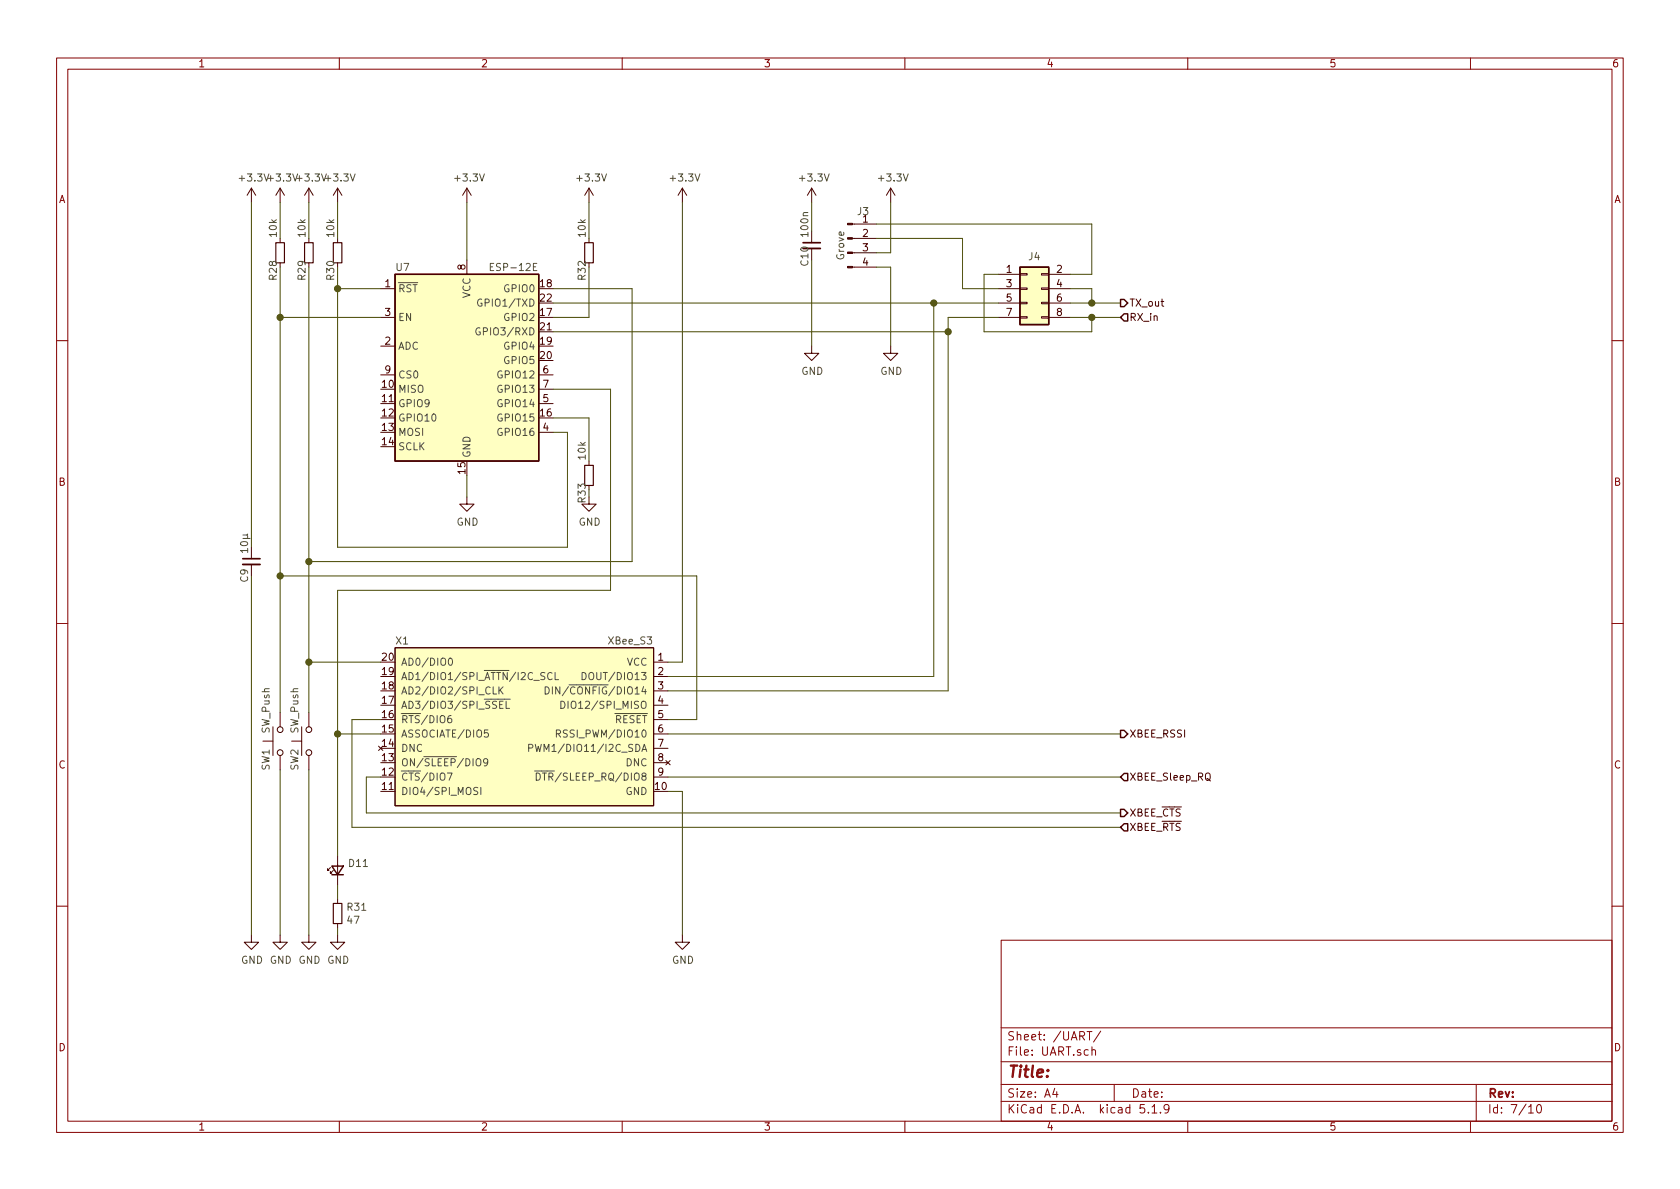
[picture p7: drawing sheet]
EESchema Schematic File Version 4
EELAYER 30 0
EELAYER END
$Descr A4 11693 8268
encoding utf-8
Sheet 7 10
Title ""
Date ""
Rev ""
Comp ""
Comment1 ""
Comment2 ""
Comment3 ""
Comment4 ""
$EndDescr
$Comp
L MCT_Labor_5529-rescue:ESP-12E-RF_Module U7
U 1 1
P 3250 2600
F 0 "U7" H 2750 3350 50  0000 L CNN
F 1 "ESP-12E" H 3750 3350 50  0000 R CNN
F 2 "RF_Module:ESP-12E" H 3250 2600 50  0001 C CNN
F 3 "http://wiki.ai-thinker.com/_media/esp8266/esp8266_series_modules_user_manual_v1.1.pdf" H 2900 2700 50  0001 C CNN
	1    3250 2600
	1    0    0    -1  
$EndComp
$Comp
L MCT_Labor_5529-rescue:+3.3V-power #PWR0147
U 1 1
P 3250 1400
F 0 "#PWR0147" H 3250 1250 50  0001 C CNN
F 1 "+3.3V" H 3265 1573 50  0000 C CNN
F 2 "" H 3250 1400 50  0001 C CNN
F 3 "" H 3250 1400 50  0001 C CNN
	1    3250 1400
	1    0    0    -1  
$EndComp
Wire Wire Line
	3250 1400 3250 1800
$Comp
L MCT_Labor_5529-rescue:GND-power #PWR0148
U 1 1
P 3250 3450
F 0 "#PWR0148" H 3250 3200 50  0001 C CNN
F 1 "GND" H 3255 3277 50  0000 C CNN
F 2 "" H 3250 3450 50  0001 C CNN
F 3 "" H 3250 3450 50  0001 C CNN
	1    3250 3450
	1    0    0    -1  
$EndComp
$Comp
L MCT_Labor_5529-rescue:GND-power #PWR0149
U 1 1
P 1750 6500
F 0 "#PWR0149" H 1750 6250 50  0001 C CNN
F 1 "GND" H 1755 6327 50  0000 C CNN
F 2 "" H 1750 6500 50  0001 C CNN
F 3 "" H 1750 6500 50  0001 C CNN
	1    1750 6500
	1    0    0    -1  
$EndComp
Wire Wire Line
	3250 3450 3250 3300
$Comp
L MCT_Labor_5529-rescue:+3.3V-power #PWR0150
U 1 1
P 1750 1400
F 0 "#PWR0150" H 1750 1250 50  0001 C CNN
F 1 "+3.3V" H 1765 1573 50  0000 C CNN
F 2 "" H 1750 1400 50  0001 C CNN
F 3 "" H 1750 1400 50  0001 C CNN
	1    1750 1400
	1    0    0    -1  
$EndComp
$Comp
L MCT_Labor_5529-rescue:C_Small-Device C9
U 1 1
P 1750 3900
F 0 "C9" V 1700 3750 50  0000 L CNN
F 1 "10µ" V 1700 3950 50  0000 L CNN
F 2 "Capacitor_SMD:C_1206_3216Metric_Pad1.42x1.75mm_HandSolder" H 1750 3900 50  0001 C CNN
F 3 "~" H 1750 3900 50  0001 C CNN
	1    1750 3900
	1    0    0    -1  
$EndComp
Wire Wire Line
	1750 1400 1750 3800
Wire Wire Line
	1750 4000 1750 6500
$Comp
L MCT_Labor_5529-rescue:SW_Push-Switch SW1
U 1 1
P 1950 5150
F 0 "SW1" H 1900 5250 50  0000 R CNN
F 1 "SW_Push" H 2000 5250 50  0000 L CNN
F 2 "Button_Switch_THT:SW_Tactile_SPST_Angled_PTS645Vx39-2LFS" H 1950 5350 50  0001 C CNN
F 3 "~" H 1950 5350 50  0001 C CNN
	1    1950 5150
	0    -1   -1   0   
$EndComp
Text HLabel 7800 2200 2    50   Input ~ 0
RX_in
Text HLabel 7800 2100 2    50   Output ~ 0
TX_out
Wire Wire Line
	3850 2100 6500 2100
$Comp
L MCT_Labor_5529-rescue:GND-power #PWR0151
U 1 1
P 1950 6500
F 0 "#PWR0151" H 1950 6250 50  0001 C CNN
F 1 "GND" H 1955 6327 50  0000 C CNN
F 2 "" H 1950 6500 50  0001 C CNN
F 3 "" H 1950 6500 50  0001 C CNN
	1    1950 6500
	1    0    0    -1  
$EndComp
$Comp
L MCT_Labor_5529-rescue:R_Small-Device R28
U 1 1
P 1950 1750
F 0 "R28" V 1900 1550 50  0000 L CNN
F 1 "10k" V 1900 1850 50  0000 L CNN
F 2 "Resistor_SMD:R_0603_1608Metric_Pad1.05x0.95mm_HandSolder" H 1950 1750 50  0001 C CNN
F 3 "~" H 1950 1750 50  0001 C CNN
	1    1950 1750
	1    0    0    -1  
$EndComp
$Comp
L MCT_Labor_5529-rescue:+3.3V-power #PWR0152
U 1 1
P 1950 1400
F 0 "#PWR0152" H 1950 1250 50  0001 C CNN
F 1 "+3.3V" H 1965 1573 50  0000 C CNN
F 2 "" H 1950 1400 50  0001 C CNN
F 3 "" H 1950 1400 50  0001 C CNN
	1    1950 1400
	1    0    0    -1  
$EndComp
Wire Wire Line
	1950 1400 1950 1650
Wire Wire Line
	1950 1850 1950 2200
Wire Wire Line
	1950 2200 2650 2200
Wire Wire Line
	1950 2200 1950 4000
Connection ~ 1950 2200
Wire Wire Line
	1950 5350 1950 6500
$Comp
L MCT_Labor_5529-rescue:SW_Push-Switch SW2
U 1 1
P 2150 5150
F 0 "SW2" H 2100 5250 50  0000 R CNN
F 1 "SW_Push" H 2200 5250 50  0000 L CNN
F 2 "Button_Switch_THT:SW_Tactile_SPST_Angled_PTS645Vx39-2LFS" H 2150 5350 50  0001 C CNN
F 3 "~" H 2150 5350 50  0001 C CNN
	1    2150 5150
	0    -1   -1   0   
$EndComp
$Comp
L MCT_Labor_5529-rescue:GND-power #PWR0153
U 1 1
P 2150 6500
F 0 "#PWR0153" H 2150 6250 50  0001 C CNN
F 1 "GND" H 2155 6327 50  0000 C CNN
F 2 "" H 2150 6500 50  0001 C CNN
F 3 "" H 2150 6500 50  0001 C CNN
	1    2150 6500
	1    0    0    -1  
$EndComp
Wire Wire Line
	2150 5350 2150 6500
Wire Wire Line
	4400 2000 3850 2000
$Comp
L MCT_Labor_5529-rescue:R_Small-Device R29
U 1 1
P 2150 1750
F 0 "R29" V 2100 1550 50  0000 L CNN
F 1 "10k" V 2100 1850 50  0000 L CNN
F 2 "Resistor_SMD:R_0603_1608Metric_Pad1.05x0.95mm_HandSolder" H 2150 1750 50  0001 C CNN
F 3 "~" H 2150 1750 50  0001 C CNN
	1    2150 1750
	1    0    0    -1  
$EndComp
$Comp
L MCT_Labor_5529-rescue:+3.3V-power #PWR0154
U 1 1
P 2150 1400
F 0 "#PWR0154" H 2150 1250 50  0001 C CNN
F 1 "+3.3V" H 2165 1573 50  0000 C CNN
F 2 "" H 2150 1400 50  0001 C CNN
F 3 "" H 2150 1400 50  0001 C CNN
	1    2150 1400
	1    0    0    -1  
$EndComp
Wire Wire Line
	2150 1400 2150 1650
$Comp
L MCT_Labor_5529-rescue:R_Small-Device R32
U 1 1
P 4100 1750
F 0 "R32" V 4050 1550 50  0000 L CNN
F 1 "10k" V 4050 1850 50  0000 L CNN
F 2 "Resistor_SMD:R_0603_1608Metric_Pad1.05x0.95mm_HandSolder" H 4100 1750 50  0001 C CNN
F 3 "~" H 4100 1750 50  0001 C CNN
	1    4100 1750
	1    0    0    -1  
$EndComp
$Comp
L MCT_Labor_5529-rescue:+3.3V-power #PWR0155
U 1 1
P 4100 1400
F 0 "#PWR0155" H 4100 1250 50  0001 C CNN
F 1 "+3.3V" H 4115 1573 50  0000 C CNN
F 2 "" H 4100 1400 50  0001 C CNN
F 3 "" H 4100 1400 50  0001 C CNN
	1    4100 1400
	1    0    0    -1  
$EndComp
Wire Wire Line
	4100 1400 4100 1650
Wire Wire Line
	4100 2200 3850 2200
Wire Wire Line
	4100 1850 4100 2200
$Comp
L MCT_Labor_5529-rescue:R_Small-Device R33
U 1 1
P 4100 3300
F 0 "R33" V 4050 3100 50  0000 L CNN
F 1 "10k" V 4050 3400 50  0000 L CNN
F 2 "Resistor_SMD:R_0603_1608Metric_Pad1.05x0.95mm_HandSolder" H 4100 3300 50  0001 C CNN
F 3 "~" H 4100 3300 50  0001 C CNN
	1    4100 3300
	1    0    0    -1  
$EndComp
$Comp
L MCT_Labor_5529-rescue:GND-power #PWR0156
U 1 1
P 4100 3450
F 0 "#PWR0156" H 4100 3200 50  0001 C CNN
F 1 "GND" H 4105 3277 50  0000 C CNN
F 2 "" H 4100 3450 50  0001 C CNN
F 3 "" H 4100 3450 50  0001 C CNN
	1    4100 3450
	1    0    0    -1  
$EndComp
Wire Wire Line
	4100 3450 4100 3400
Wire Wire Line
	4100 2900 3850 2900
Wire Wire Line
	4100 2900 4100 3200
$Comp
L MCT_Labor_5529-rescue:XBee_S3-HS-Wismar X1
U 1 1
P 4550 5600
F 0 "X1" H 6350 6750 50  0000 R CNN
F 1 "XBee_S3" H 4550 6750 50  0000 L CNN
F 2 "HS-Wismar:XBEE_THT" H 4550 5600 50  0001 C CNN
F 3 "" H 4550 5600 50  0001 C CNN
	1    4550 5600
	-1   0    0    -1  
$EndComp
Wire Wire Line
	6500 2100 6500 4700
Wire Wire Line
	6500 4700 4650 4700
Connection ~ 6500 2100
Wire Wire Line
	6500 2100 6950 2100
Wire Wire Line
	4650 4800 6600 4800
Wire Wire Line
	6600 4800 6600 2300
Wire Wire Line
	6600 2300 3850 2300
$Comp
L MCT_Labor_5529-rescue:GND-power #PWR0157
U 1 1
P 4750 6500
F 0 "#PWR0157" H 4750 6250 50  0001 C CNN
F 1 "GND" H 4755 6327 50  0000 C CNN
F 2 "" H 4750 6500 50  0001 C CNN
F 3 "" H 4750 6500 50  0001 C CNN
	1    4750 6500
	1    0    0    -1  
$EndComp
Wire Wire Line
	4750 6500 4750 5500
Wire Wire Line
	4750 5500 4650 5500
$Comp
L MCT_Labor_5529-rescue:+3.3V-power #PWR0158
U 1 1
P 4750 1400
F 0 "#PWR0158" H 4750 1250 50  0001 C CNN
F 1 "+3.3V" H 4765 1573 50  0000 C CNN
F 2 "" H 4750 1400 50  0001 C CNN
F 3 "" H 4750 1400 50  0001 C CNN
	1    4750 1400
	1    0    0    -1  
$EndComp
Wire Wire Line
	4750 1400 4750 4600
Wire Wire Line
	4750 4600 4650 4600
Wire Wire Line
	1950 4000 4850 4000
Wire Wire Line
	4850 4000 4850 5000
Wire Wire Line
	4850 5000 4650 5000
Connection ~ 1950 4000
Wire Wire Line
	1950 4000 1950 4950
Wire Wire Line
	2150 1850 2150 3900
Wire Wire Line
	2150 3900 4400 3900
Wire Wire Line
	4400 3900 4400 2000
Connection ~ 2150 3900
Wire Wire Line
	2150 3900 2150 4600
Wire Wire Line
	2650 4600 2150 4600
Connection ~ 2150 4600
Wire Wire Line
	2150 4600 2150 4950
Text HLabel 7800 5400 2    50   Input ~ 0
XBEE_Sleep_RQ
Wire Wire Line
	7800 5400 4650 5400
Text HLabel 7800 5650 2    50   Output ~ 0
XBEE_~CTS~
Text HLabel 7800 5750 2    50   Input ~ 0
XBEE_~RTS~
Wire Wire Line
	2650 5400 2550 5400
Wire Wire Line
	2550 5400 2550 5650
Wire Wire Line
	2550 5650 7800 5650
Wire Wire Line
	2450 5000 2450 5750
Wire Wire Line
	2450 5750 7800 5750
Wire Wire Line
	2450 5000 2650 5000
$Comp
L MCT_Labor_5529-rescue:GND-power #PWR0159
U 1 1
P 2350 6500
F 0 "#PWR0159" H 2350 6250 50  0001 C CNN
F 1 "GND" H 2355 6327 50  0000 C CNN
F 2 "" H 2350 6500 50  0001 C CNN
F 3 "" H 2350 6500 50  0001 C CNN
	1    2350 6500
	1    0    0    -1  
$EndComp
$Comp
L MCT_Labor_5529-rescue:R_Small-Device R31
U 1 1
P 2350 6350
F 0 "R31" H 2409 6396 50  0000 L CNN
F 1 "47" H 2409 6305 50  0000 L CNN
F 2 "Resistor_SMD:R_0603_1608Metric_Pad1.05x0.95mm_HandSolder" H 2350 6350 50  0001 C CNN
F 3 "~" H 2350 6350 50  0001 C CNN
	1    2350 6350
	1    0    0    -1  
$EndComp
$Comp
L MCT_Labor_5529-rescue:LED_Small-Device D11
U 1 1
P 2350 6050
F 0 "D11" V 2396 5980 50  0000 R CNN
F 1 "LED_Small" V 2305 5980 50  0001 R CNN
F 2 "LED_SMD:LED_0603_1608Metric_Pad1.05x0.95mm_HandSolder" V 2350 6050 50  0001 C CNN
F 3 "~" V 2350 6050 50  0001 C CNN
	1    2350 6050
	0    -1   -1   0   
$EndComp
Wire Wire Line
	2350 6500 2350 6450
Wire Wire Line
	2350 6250 2350 6150
Wire Wire Line
	2350 5950 2350 5100
Wire Wire Line
	2350 5100 2650 5100
Wire Wire Line
	3850 3000 3950 3000
Wire Wire Line
	3950 3000 3950 3800
Wire Wire Line
	3950 3800 2350 3800
Text HLabel 7800 5100 2    50   Output ~ 0
XBEE_RSSI
Wire Wire Line
	4650 5100 7800 5100
Wire Wire Line
	2350 2000 2350 3800
Connection ~ 2350 2000
Wire Wire Line
	2350 2000 2650 2000
Wire Wire Line
	3850 2700 4250 2700
Wire Wire Line
	4250 2700 4250 4100
Wire Wire Line
	4250 4100 2350 4100
Wire Wire Line
	2350 4100 2350 5100
Connection ~ 2350 5100
$Comp
L MCT_Labor_5529-rescue:R_Small-Device R30
U 1 1
P 2350 1750
F 0 "R30" V 2300 1550 50  0000 L CNN
F 1 "10k" V 2300 1850 50  0000 L CNN
F 2 "Resistor_SMD:R_0603_1608Metric_Pad1.05x0.95mm_HandSolder" H 2350 1750 50  0001 C CNN
F 3 "~" H 2350 1750 50  0001 C CNN
	1    2350 1750
	1    0    0    -1  
$EndComp
$Comp
L MCT_Labor_5529-rescue:+3.3V-power #PWR0160
U 1 1
P 2350 1400
F 0 "#PWR0160" H 2350 1250 50  0001 C CNN
F 1 "+3.3V" H 2365 1573 50  0000 C CNN
F 2 "" H 2350 1400 50  0001 C CNN
F 3 "" H 2350 1400 50  0001 C CNN
	1    2350 1400
	1    0    0    -1  
$EndComp
Wire Wire Line
	2350 1400 2350 1650
Wire Wire Line
	2350 1850 2350 2000
$Comp
L MCT_Labor_5529-rescue:Conn_01x04_Male-Connector J3
U 1 1
P 5900 1650
F 0 "J3" H 6008 1839 50  0000 C CNN
F 1 "Grove" V 5850 1600 50  0000 C CNN
F 2 "Connector:NS-Tech_Grove_1x04_P2mm_Vertical" H 5900 1650 50  0001 C CNN
F 3 "~" H 5900 1650 50  0001 C CNN
	1    5900 1650
	1    0    0    -1  
$EndComp
$Comp
L MCT_Labor_5529-rescue:+3.3V-power #PWR0161
U 1 1
P 6200 1400
F 0 "#PWR0161" H 6200 1250 50  0001 C CNN
F 1 "+3.3V" H 6215 1573 50  0000 C CNN
F 2 "" H 6200 1400 50  0001 C CNN
F 3 "" H 6200 1400 50  0001 C CNN
	1    6200 1400
	1    0    0    -1  
$EndComp
Wire Wire Line
	6200 1400 6200 1750
Wire Wire Line
	6200 1750 6100 1750
$Comp
L MCT_Labor_5529-rescue:GND-power #PWR0162
U 1 1
P 6200 2400
F 0 "#PWR0162" H 6200 2150 50  0001 C CNN
F 1 "GND" H 6205 2227 50  0000 C CNN
F 2 "" H 6200 2400 50  0001 C CNN
F 3 "" H 6200 2400 50  0001 C CNN
	1    6200 2400
	1    0    0    -1  
$EndComp
Wire Wire Line
	6200 2400 6200 1850
Wire Wire Line
	6200 1850 6100 1850
$Comp
L MCT_Labor_5529-rescue:C_Small-Device C10
U 1 1
P 5650 1700
F 0 "C10" V 5600 1550 50  0000 L CNN
F 1 "100n" V 5600 1750 50  0000 L CNN
F 2 "Capacitor_SMD:C_0603_1608Metric_Pad1.05x0.95mm_HandSolder" H 5650 1700 50  0001 C CNN
F 3 "~" H 5650 1700 50  0001 C CNN
	1    5650 1700
	1    0    0    -1  
$EndComp
$Comp
L MCT_Labor_5529-rescue:+3.3V-power #PWR0163
U 1 1
P 5650 1400
F 0 "#PWR0163" H 5650 1250 50  0001 C CNN
F 1 "+3.3V" H 5665 1573 50  0000 C CNN
F 2 "" H 5650 1400 50  0001 C CNN
F 3 "" H 5650 1400 50  0001 C CNN
	1    5650 1400
	1    0    0    -1  
$EndComp
$Comp
L MCT_Labor_5529-rescue:GND-power #PWR0164
U 1 1
P 5650 2400
F 0 "#PWR0164" H 5650 2150 50  0001 C CNN
F 1 "GND" H 5655 2227 50  0000 C CNN
F 2 "" H 5650 2400 50  0001 C CNN
F 3 "" H 5650 2400 50  0001 C CNN
	1    5650 2400
	1    0    0    -1  
$EndComp
Wire Wire Line
	5650 2400 5650 1800
Wire Wire Line
	5650 1600 5650 1400
$Comp
L MCT_Labor_5529-rescue:Conn_02x04_Odd_Even-Connector_Generic J4
U 1 1
P 7150 2000
F 0 "J4" H 7200 2225 50  0000 C CNN
F 1 "Conn_02x04_Odd_Even" H 7200 2226 50  0001 C CNN
F 2 "Connector_PinHeader_2.54mm:PinHeader_2x04_P2.54mm_Vertical" H 7150 2000 50  0001 C CNN
F 3 "~" H 7150 2000 50  0001 C CNN
	1    7150 2000
	1    0    0    -1  
$EndComp
Wire Wire Line
	7450 2100 7600 2100
Wire Wire Line
	7800 2200 7600 2200
Wire Wire Line
	6950 2200 6600 2200
Wire Wire Line
	6600 2200 6600 2300
Connection ~ 6600 2300
Wire Wire Line
	6950 2000 6700 2000
Wire Wire Line
	6700 2000 6700 1650
Wire Wire Line
	6700 1650 6100 1650
Wire Wire Line
	7450 1900 7600 1900
Wire Wire Line
	7600 1900 7600 1550
Wire Wire Line
	7600 1550 6100 1550
Wire Wire Line
	7450 2000 7600 2000
Wire Wire Line
	7600 2000 7600 2100
Connection ~ 7600 2100
Wire Wire Line
	7600 2100 7800 2100
Wire Wire Line
	7600 2200 7600 2300
Wire Wire Line
	7600 2300 6850 2300
Wire Wire Line
	6850 2300 6850 1900
Wire Wire Line
	6850 1900 6950 1900
Connection ~ 7600 2200
Wire Wire Line
	7600 2200 7450 2200
$EndSCHEMATC
